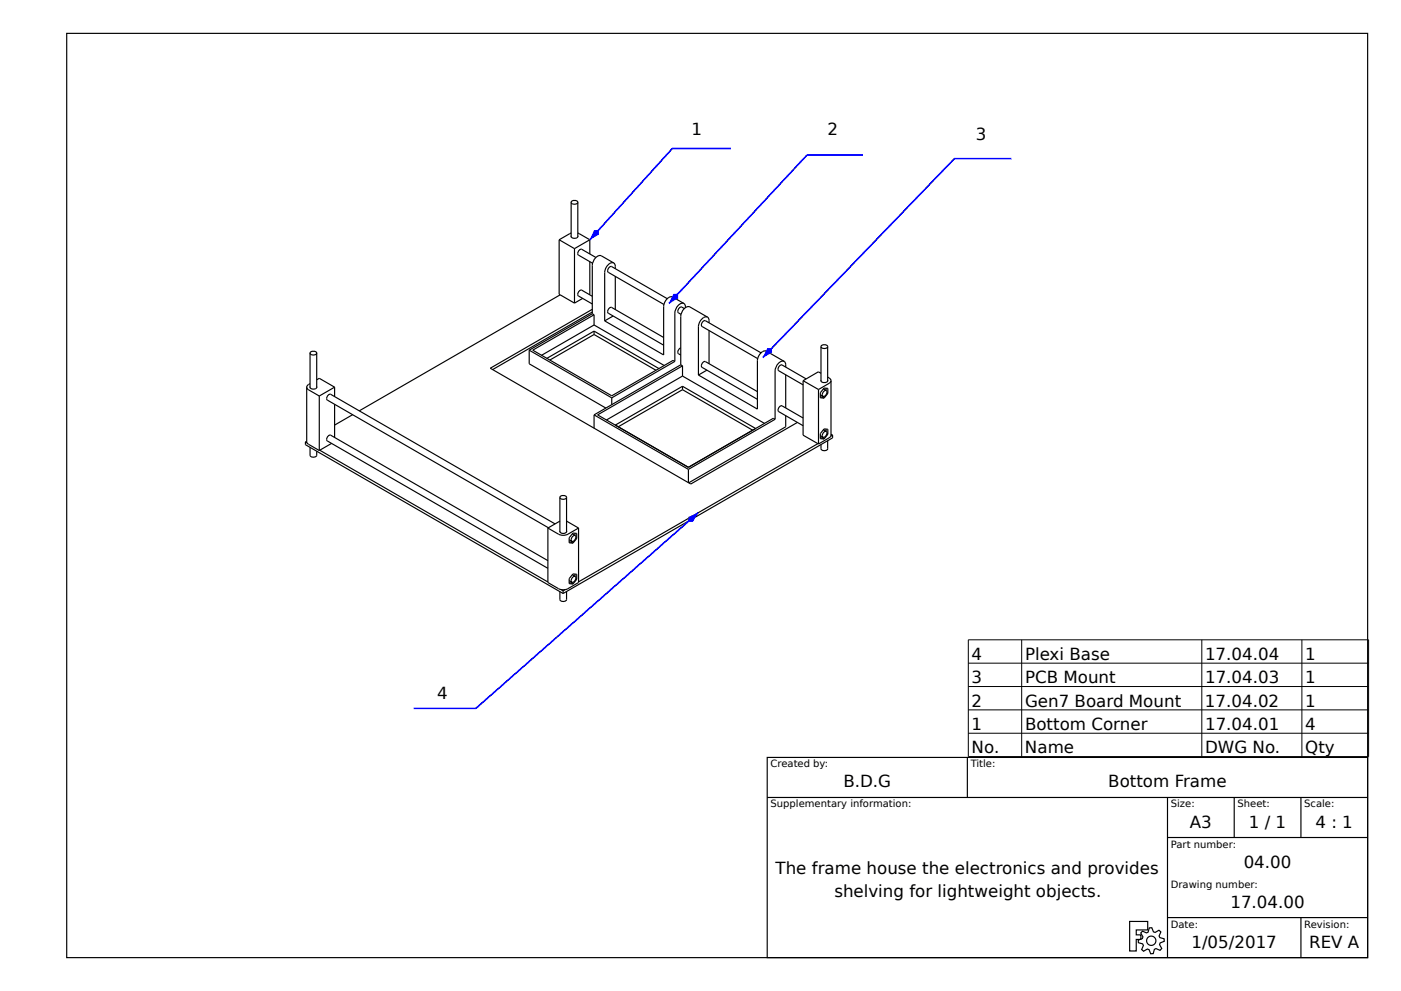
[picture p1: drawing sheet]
<svg xmlns="http://www.w3.org/2000/svg" width="420mm" height="297mm" viewBox="0 0 420 297" stroke-linecap="round" stroke-linejoin="round" font-family="sans-serif">
<g fill="none" stroke="#000" stroke-width=".35">
<path d="M20 10h390v277h-390zM167.6 71.9v16.3l4.6 2.6M167.6 71.9l4.6 2.6M171.2 60.6a1.14 1.14 0 0 0 2 0M171.2 60.6a1.16 1.16 0 0 1 2 0M171.2 60.6v10.4M171.2 70.7a1.05 1.05 0 0 0 1 .7 1.05 1.05 0 0 0 1-.7M171.2 69.8l-3.6 2.1M172.2 74.5v16.3M173.2 60.6v10.4M173.2 69.8l3.6 2.1M176.8 78.4l-.1 9.9"/>
<path d="M176.8 71.9l-4.6 2.6M176.8 71.9v4.2M178.6 77.2l-4.2-2.5a1.14 1.14 0 0 0-1 1.8l4.2 2.4M184 78.8l-3.7-2.1a2.69 2.69 0 0 0-2.7 2.8v14.5M184 78.8a2.68 2.68 0 0 0-2.7 2.9v14.5M184 78.8l.4 .7 .1 1M167.9 88.4l-60.2 34.7M174.7 89.4l-2.5 1.4M177.6 94l-19 10.9M177.6 94l.5 .3M177.6 92.7l-30.6 17.7 60.1 34.7 32-18.5M177.6 88.8l-3.2-1.8a1.14 1.14 0 0 0-1 1.7l4.2 2.4"/>
<path d="M177.6 93.5l-29.9 17.3M178.1 97.4l21 12.1M178.1 97.4l-15.7 9.1M178.1 99.2v1.1M178.1 99.2l19.4 11.3M178.1 99.2l-14.2 8.2M178.1 94.3l-18.4 10.6 23.7 13.7 18.4-10.6 .5 .3M178.1 94.3v3.1M183.8 94.7l-2.5 1.5M184.5 82.8v10M200 89.5l-16.6-9.6a1.14 1.14 0 0 0-1 1.7l16.6 9.6M205 91a2.68 2.68 0 0 0-2.7 2.8v14.5"/>
<path d="M205 91l.4 .4 .1 .8M205 91l-3.3-2a2.68 2.68 0 0 0-2.7 2.9v14.5l-17.7-10.2M205.2 92.5l-.8-.5a1.14 1.14 0 0 0-1 1.8l.8 .4M212.1 95l-5.3-3a2.68 2.68 0 0 0-2.7 2.8v14.5M212.1 95a2.68 2.68 0 0 0-2.7 2.9v14.5M212.1 95l.4 .7 .1 1.1M212.6 99.1v9.9M91.9 116l.2 16.7M91.9 116l.6 .8 3.2 1.9M92.9 105.8a1.14 1.14 0 0 0 2 0M92.9 105.8a1.16 1.16 0 0 1 2 0M92.9 105.8v10.4"/>
<path d="M92.9 115.9a1.05 1.05 0 0 0 1 .7 1.05 1.05 0 0 0 1-.7M92.9 115l-.6 .4-.4 .6M94.9 105.8v10.4M94.9 113.8l.8-.4 4.6 2.6M95.7 118.7v16.3M100.3 116v2.9M100.3 116l-4.6 2.7M158.6 104.9v4.1l23 13.3M158.6 104.9l24.8 14.3M178.1 100.3l18.6 10.7M178.1 100.3l-13.3 7.6M183.4 119.2v2.1"/>
<path d="M199 101.1l-15.6-9a1.14 1.14 0 0 0-1 1.8l16.6 9.5M202.3 108.3l-18.9 10.9M204.1 104.3a1.21 1.21 0 0 0-.7 1.7l.7 .4M204.1 109.3l.5 .3M204.1 109.3l-26 15M204.6 109.6l-25.4 14.7 27.2 15.8 25.4-14.7 .6 .3M204.6 109.6v3.1M204.6 116.8l21 12.1M204.6 116.8l-19.3 11.1M204.6 115.8v1M204.6 115.8l21.9 12.6M204.6 115.8l-20.1 11.6"/>
<path d="M204.6 112.7l24.6 14.2M204.6 112.7l-22.8 13.2M211.9 110.9l-2.5 1.5M227.1 117.4l-15.6-9a1.14 1.14 0 0 0-1 1.7l16.6 9.6M228.1 105.7l-16.6-9.6a1.14 1.14 0 0 0-1 1.8l16.6 9.6M235.1 108.3a2.68 2.68 0 0 0-2.7 2.9v14.5M235.1 108.3l.4 .7v1M235.1 108.3l-5.3-3.1a2.68 2.68 0 0 0-2.7 2.9v14.5l-17.7-10.2M235.5 112.3v10M240.8 114.1v16.3l4.6 2.7M240.8 114.1l4.6 2.6M241.7 113.6l-7.2-4.2a1.14 1.14 0 0 0-1 1.7l7.3 4.2"/>
<path d="M245.4 116.7v16.4M245.9 118.3l.8 .5M245.9 119h.6M246.1 111.9l-.8-.5-4.5 2.7M246.1 103.9a1.14 1.14 0 0 0 2 0M246.1 103.9a1.16 1.16 0 0 1 2 0M246.1 103.9v10.3M246.1 113.9a1.05 1.05 0 0 0 1 .8 1.05 1.05 0 0 0 1-.8M246.5 119l.5 .3M246.7 118.8l-.2 .2M246.8 116.6l.3 .1M246.9 116.6l.8 .4"/>
<path d="M247.6 116.3v.7M247.7 117a1.14 1.14 0 0 0-1 1.8M247.7 117a1.16 1.16 0 0 1-1 1.8M247.9 117.7l.3 .2M248.1 113l.7 .4 .3 .7M248.1 103.9v10.3M248.2 117.9v-1.5l-1.2-.1-1.1 1.4v1.5l1.1 .1M248.2 117.9l-1.2 1.4M249.1 114.1l-.1 16.6M249.1 114.1l-.3 .6-3.4 2M91.6 132.5v.8l77.2 44.6M91.6 132.5l.5 .2"/>
<path d="M91.9 132.2l-.3 .3M92.1 132.7l3.6 2.3M92.9 134.1v2.3a1.14 1.14 0 0 0 2 0v-1.2M95.9 134.9l68.3 39.5M95.9 134.9l-.2 .1M99.4 132.9l-3.5 2M100.3 121.2v9.9M105.7 124.3l-5.4 3.1M178.1 124.3v4M178.1 124.3l28.3 16.4M232.4 125.7l-26 15M235.5 124.6v3.3l-29 16.8"/>
<path d="M240.8 125.3l-6.3-3.7a1.14 1.14 0 0 0-1 1.8l7.3 4.2M245.2 133l-71.8 41.4M245.9 130.5l.8 .5M245.9 131.2l.6 .1M246.5 131.3l.5 .3M246.7 131l-.2 .3M246.8 128.8l.3 .1M246.9 128.9l.8 .4M247.6 128.6v.7M247.7 129.3a1.14 1.14 0 0 0-1 1.7M247.7 129.3a1.16 1.16 0 0 1-1 1.7M247.9 130l.3 .2"/>
<path d="M248.1 132.1v2.4a1.14 1.14 0 0 1-2 0v-1.3M248.2 130.2v-1.6l-1.2-.1-1.1 1.5v1.5l1.1 .1M248.2 130.2l-1.2 1.4M249 130.7l-3.6 2.4M249.1 130.1l.5 .3M249.6 130.4v.8l-80.8 46.7M249.6 130.4l-.6 .3M164.2 158.3v16.3l4 2.1M166.4 157l-67.3-38.8a1.14 1.14 0 0 0-1 1.7l66.3 38.3M167.8 156.2l-3.6 2.1M167.8 159.1a1.05 1.05 0 0 0 1 .8 1.05 1.05 0 0 0 1-.8M167.8 149.1a1.14 1.14 0 0 0 2 0"/>
<path d="M167.8 149.1a1.15 1.15 0 0 1 2 0M167.8 149.1v10.3M169.8 156.2l3.6 2.1M169.8 149.1v10.3M172.4 159.8v.7M173.4 158.3v16.3l-4 2.1M173.4 158.3l-3.1 1.8a3.1 3.1 0 0 1-2.9 0l-3.2-1.8M206.4 140.7v3.9M164.2 168l-65.1-37.6a1.14 1.14 0 0 0-1 1.8l66.1 38.1M168.2 176.7h1.2M168.2 176.7l.6 .4M168.8 177.1v.8"/>
<path d="M169.4 176.7l-.6 .4M169.8 177.3v2.4a1.14 1.14 0 0 1-2 0v-2.4M170.6 174.7h.6M170.6 161.7l.8 .5M170.6 174l.8 .5M170.6 162.4l.6 .1M171.2 162.5l.6 .3M171.2 174.7l.6 .3M171.4 174.5l-.2 .2M171.4 162.2l-.2 .3M171.5 160l.9 .5M171.5 172.3l.9 .4"/>
<path d="M172.4 172.1v.6M172.4 160.5a1.14 1.14 0 0 0-1 1.7M172.4 160.5a1.15 1.15 0 0 1-1 1.7M172.4 172.7a1.14 1.14 0 0 0-1 1.8M172.4 172.7a1.15 1.15 0 0 1-1 1.8M172.6 161.2l.3 .2M172.6 173.5l.3 .1M172.9 161.4v-1.5l-1.1-.1-1.2 1.4v1.5l1.2 .1M172.9 161.4l-1.1 1.4M172.9 173.6v-1.5l-1.1-.1-1.2 1.4v1.5l1.2 .1M172.9 173.6l-1.1 1.4M230 227h180v60h-180z"/>
<path d="M230 239h180M290 227v12M350 239v48M370 239v12M390 239v12M350 251h60M338.7 276.2h5.4v2.5h-3.5v1.5h1.4v1.3h-1.4v3.5h-1.9zM342.5 279.1l1.2 .5 .5-.2 .3-1.3 .8-.1 .5 1.3 .5 .2 1.1-.7 .6 .5-.5 1.2 .2 .5 1.3 .3v.8l-1.2 .5-.2 .5 .7 1.2-.5 .5-1.3-.5-.4 .2-.4 1.3h-.7l-.5-1.2-.5-.2-1.2 .7-.6-.5 .6-1.2-.3-.5-1.2-.4-.1-.7 1.3-.5 .1-.5-.6-1.2zM350 275h60M390 275v12"/>
<circle cx="345.1" cy="281.9" r="1.4"/>
</g>
<path d="M201.5 44.5l-24.7 27.4z" fill="#000" stroke="#00f" stroke-width=".5"/>
<path d="M178.1 69l1.4-.1 .1 1.4-2.8 1.6z" fill="#00f"/>
<path d="M201.5 44.5h17.6" fill="none" stroke="#00f" stroke-width=".5"/>
<path d="M242 46.4l-41.5 44.6z" fill="#000" stroke="#00f" stroke-width=".5"/>
<path d="M201.9 88.1l1.4-.1v1.4l-2.8 1.6z" fill="#00f"/>
<path d="M242 46.4h16.7" fill="none" stroke="#00f" stroke-width=".5"/>
<path d="M286.1 47.6l-57.5 59.6z" fill="#000" stroke="#00f" stroke-width=".5"/>
<path d="M230 104.3h1.4l.1 1.4-2.9 1.5z" fill="#00f"/>
<path d="M286.1 47.6h17.1" fill="none" stroke="#00f" stroke-width=".5"/>
<path d="M142.7 212.3l66.6-58.6z" fill="#000" stroke="#00f" stroke-width=".5"/>
<path d="M206.4 154.9l2.9-1.2-1.6 2.7-1.4-.1z" fill="#00f"/>
<path d="M124 212.3h18.7" fill="none" stroke="#00f" stroke-width=".5"/>
<path d="M290.3 191.7h120v35h-120zM290.3 198.7h120M306.3 191.7v35M360.3 191.7v35M390.3 191.7v35M290.3 205.7h120M290.3 212.7h120M290.3 219.7h120" fill="none" stroke="#000" stroke-width=".3"/>
<g font-size="5">
<text x="207.3" y="40.3">1</text>
<text x="248.1" y="40.3">2</text>
<text x="292.6" y="42">3</text>
<text x="291.3" y="197.7">4</text>
<text x="307.3" y="197.7">Plexi Base</text>
<text x="361.3" y="197.7">17.04.04</text>
<text x="391.2" y="197.7">1</text>
<text x="131" y="209.6">4</text>
<text x="291.3" y="204.7">3</text>
<text x="307.3" y="204.7">PCB Mount</text>
<text x="361.3" y="204.7">17.04.03</text>
<text x="391.2" y="204.7">1</text>
<text x="291.3" y="211.7">2</text>
<text x="307.3" y="211.7">Gen7 Board Mount</text>
<text x="361.2" y="211.7">17.04.02</text>
<text x="391.2" y="211.7">1</text>
<text x="291.3" y="218.7">1</text>
<text x="307.3" y="218.7">Bottom Corner</text>
<text x="361.3" y="218.7">17.04.01</text>
<text x="391.2" y="218.7">4</text>
<text x="291.3" y="225.7">No.</text>
<text x="307.3" y="225.7">Name</text>
<text x="361.3" y="225.7">DWG No.</text>
<text x="391.3" y="225.7">Qty</text>
<text x="252.8" y="236">B.D.G</text>
<text x="332.2" y="236">Bottom Frame</text>
<text x="356.7" y="248">A3</text>
<text x="374.4" y="248">1 / 1</text>
<text x="394.4" y="248">4 : 1</text>
<text x="232.5" y="262">The frame house the electronics and provides</text>
<text x="372.8" y="260">04.00</text>
<text x="250.1" y="268.7">shelving for lightweight objects.</text>
<text x="368.9" y="272">17.04.00</text>
<text x="357.2" y="284">1/05/2017</text>
<text x="392.4" y="284">REV A</text>
</g>
<g font-size="3">
<text x="231" y="230">Created by:</text>
<text x="291" y="230">Title:</text>
<text x="231" y="242">Supplementary information:</text>
<text x="351" y="242">Size:</text>
<text x="371" y="242">Sheet:</text>
<text x="391" y="242">Scale:</text>
<text x="351" y="254">Part number:</text>
<text x="351" y="266">Drawing number:</text>
<text x="351" y="278">Date:</text>
<text x="391" y="278">Revision:</text>
</g>
</svg>
